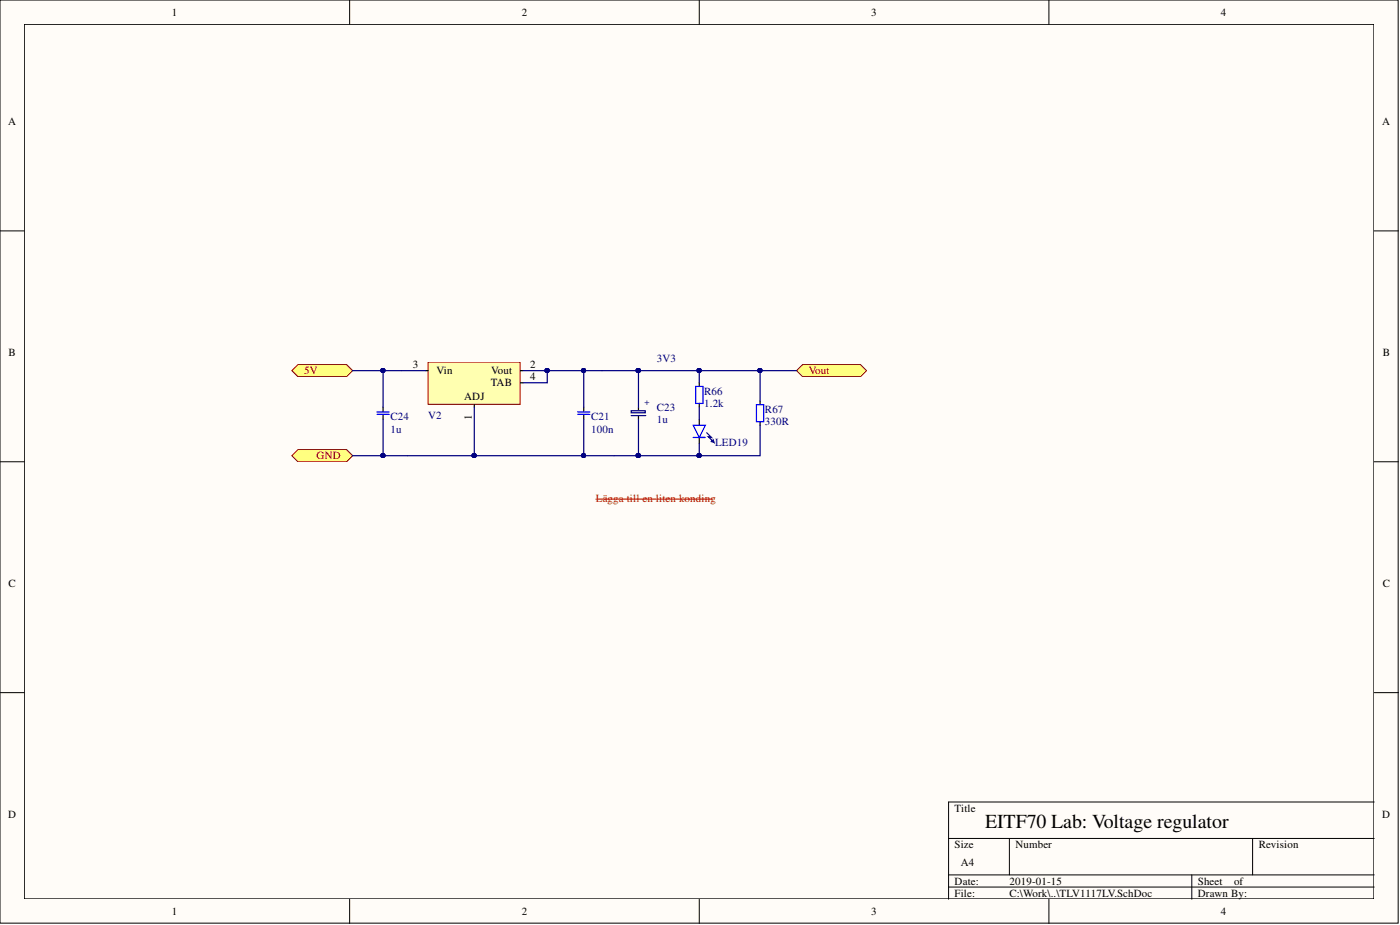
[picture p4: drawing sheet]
<svg xmlns="http://www.w3.org/2000/svg" width="292mm" height="193mm" viewBox="0 0 292 193" stroke-linecap="round" stroke-linejoin="round" font-family="sans-serif">
<path d="M0 0h291.7v192.6h-291.7z" fill="#fffcf8"/>
<path d="M0 0h291.7v192.6h-291.7z" fill="none" stroke="#000" stroke-width=".21"/>
<path d="M5.1 5.1h281.5v182.4h-281.5z" fill="#fffcf8"/>
<g fill="none" stroke="#000" stroke-width=".21">
<path d="M5.1 5.1h281.5v182.4h-281.5zM72.9 0v5.1M145.9 0v5.1M218.8 0v5.1M0 48.2h5.1M286.7 48.2h5.1M0 96.3h5.1M286.7 96.3h5.1M0 144.5h5.1M286.7 144.5h5.1M197.9 174.9h88.8M210.6 174.9v7.6"/>
<path d="M261.3 174.9v7.6M286.7 167.3h-88.8v20.3M72.9 187.6v5.1M145.9 187.6v5.1M197.9 182.5h88.8M197.9 185.1h88.8M218.8 187.6v5.1M248.7 182.5v5.1"/>
</g>
<path d="M89.3 75.5h19.2v8.8h-19.2z" fill="#ffffb0"/>
<path d="M89.3 75.5h19.2v8.8h-19.2z" fill="none" stroke="#800000" stroke-width=".21"/>
<path d="M88.8 77.3h.5M108.6 77.3h.5M108.6 79.9h.5M99 84.4v.5M133.2 84.9v.7M133.2 86.8v.7" fill="none" stroke="#000" stroke-width=".25"/>
<path d="M131.7 85.7h2.9v.4h-2.9z" fill="#fff"/>
<path d="M131.7 85.7h2.9v.4h-2.9z" fill="none" stroke="#000080" stroke-width=".25"/>
<path d="M131.7 86.7h3M147.4 90.3l1 1-.6-.2 1.1 1.2-.1-.5-.4 .3 .5 .2" fill="none" stroke="#11037f" stroke-width=".25"/>
<path d="M145.9 79.9v.7M145.9 84.2v.7M145.9 87.5v1.2M145.9 91.3v1.2" fill="none" stroke="#000" stroke-width=".25"/>
<path d="M144.6 91.3h2.6h-1.3l-1.3-2.6h2.6l-1.3 2.6M145.1 80.6h1.6v3.6h-1.6z" fill="none" stroke="#00f" stroke-width=".25"/>
<path d="M60.9 77.3l1.3-1.2h10.1l1.3 1.2-1.3 1.3h-10.1z" fill-rule="evenodd" fill="#ffff80"/>
<path d="M60.9 77.3l1.3-1.2h10.1l1.3 1.2-1.3 1.3h-10.1z" fill="none" stroke="#800000" stroke-width=".21"/>
<path d="M166.2 77.3l1.3-1.2h12l1.3 1.2-1.3 1.3h-12z" fill-rule="evenodd" fill="#ffff80"/>
<path d="M166.2 77.3l1.3-1.2h12l1.3 1.2-1.3 1.3h-12z" fill="none" stroke="#800000" stroke-width=".21"/>
<path d="M79.9 84.9v1M79.9 86.5v1M158.6 83.7v.7M158.6 88v.7" fill="none" stroke="#000" stroke-width=".25"/>
<path d="M78.7 85.9h2.5M78.7 86.4h2.5M157.8 84.4h1.5v3.6h-1.5z" fill="none" stroke="#00f" stroke-width=".25"/>
<path d="M60.9 95.1l1.3-1.3h10.1l1.3 1.3-1.3 1.2h-10.1z" fill-rule="evenodd" fill="#ffff80"/>
<path d="M60.9 95.1l1.3-1.3h10.1l1.3 1.3-1.3 1.2h-10.1z" fill="none" stroke="#800000" stroke-width=".21"/>
<path d="M124.3 104.1h24.3" fill="none" stroke="#f00" stroke-width=".21"/>
<path d="M73.6 77.3h6.3" fill="none" stroke="#000080" stroke-width=".25"/>
<circle cx="79.9" cy="77.3" r=".47" fill="#000080"/>
<circle cx="79.9" cy="77.3" r=".47" fill="none" stroke="#000080" stroke-width=".21"/>
<path d="M88.8 77.3h-8.9v7.6" fill="none" stroke="#000080" stroke-width=".25"/>
<circle cx="79.9" cy="77.3" r=".47" fill="#000080"/>
<circle cx="79.9" cy="77.3" r=".47" fill="none" stroke="#000080" stroke-width=".21"/>
<path d="M73.6 95.1h6.3" fill="none" stroke="#000080" stroke-width=".25"/>
<circle cx="79.9" cy="95" r=".47" fill="#000080"/>
<circle cx="79.9" cy="95" r=".47" fill="none" stroke="#000080" stroke-width=".21"/>
<path d="M99 84.9v10.2h-14" fill="none" stroke="#000080" stroke-width=".25"/>
<circle cx="98.9" cy="95" r=".47" fill="#000080"/>
<circle cx="98.9" cy="95" r=".47" fill="none" stroke="#000080" stroke-width=".21"/>
<path d="M79.9 87.5v7.6h5.1" fill="none" stroke="#000080" stroke-width=".25"/>
<circle cx="79.9" cy="95" r=".47" fill="#000080"/>
<circle cx="79.9" cy="95" r=".47" fill="none" stroke="#000080" stroke-width=".21"/>
<path d="M114.2 77.3v2.6h-5.1" fill="none" stroke="#000080" stroke-width=".25"/>
<circle cx="114.1" cy="77.3" r=".47" fill="#000080"/>
<circle cx="114.1" cy="77.3" r=".47" fill="none" stroke="#000080" stroke-width=".21"/>
<path d="M133.2 77.3h12.7v2.6" fill="none" stroke="#000080" stroke-width=".25"/>
<circle cx="133.2" cy="77.3" r=".47" fill="#000080"/>
<circle cx="133.2" cy="77.3" r=".47" fill="none" stroke="#000080" stroke-width=".21"/>
<circle cx="145.9" cy="77.3" r=".47" fill="#000080"/>
<circle cx="145.9" cy="77.3" r=".47" fill="none" stroke="#000080" stroke-width=".21"/>
<path d="M145.9 92.5v2.6h-12.7M145.9 84.9v2.6" fill="none" stroke="#000080" stroke-width=".25"/>
<circle cx="133.2" cy="95" r=".47" fill="#000080"/>
<circle cx="133.2" cy="95" r=".47" fill="none" stroke="#000080" stroke-width=".21"/>
<circle cx="145.9" cy="95" r=".47" fill="#000080"/>
<circle cx="145.9" cy="95" r=".47" fill="none" stroke="#000080" stroke-width=".21"/>
<path d="M145.9 77.3h12.7v6.4" fill="none" stroke="#000080" stroke-width=".25"/>
<circle cx="145.9" cy="77.3" r=".47" fill="#000080"/>
<circle cx="145.9" cy="77.3" r=".47" fill="none" stroke="#000080" stroke-width=".21"/>
<circle cx="158.5" cy="77.3" r=".47" fill="#000080"/>
<circle cx="158.5" cy="77.3" r=".47" fill="none" stroke="#000080" stroke-width=".21"/>
<path d="M158.6 88.7v6.4h-12.7" fill="none" stroke="#000080" stroke-width=".25"/>
<circle cx="145.9" cy="95" r=".47" fill="#000080"/>
<circle cx="145.9" cy="95" r=".47" fill="none" stroke="#000080" stroke-width=".21"/>
<path d="M158.6 77.3h7.6" fill="none" stroke="#000080" stroke-width=".25"/>
<circle cx="158.5" cy="77.3" r=".47" fill="#000080"/>
<circle cx="158.5" cy="77.3" r=".47" fill="none" stroke="#000080" stroke-width=".21"/>
<path d="M121.8 84.9v1M121.8 86.5v1" fill="none" stroke="#000" stroke-width=".25"/>
<path d="M120.5 85.9h2.6M120.5 86.4h2.6" fill="none" stroke="#00f" stroke-width=".25"/>
<path d="M109.1 77.3h12.7" fill="none" stroke="#000080" stroke-width=".25"/>
<circle cx="114.1" cy="77.3" r=".47" fill="#000080"/>
<circle cx="114.1" cy="77.3" r=".47" fill="none" stroke="#000080" stroke-width=".21"/>
<circle cx="121.8" cy="77.3" r=".47" fill="#000080"/>
<circle cx="121.8" cy="77.3" r=".47" fill="none" stroke="#000080" stroke-width=".21"/>
<path d="M133.2 77.3v7.6" fill="none" stroke="#000080" stroke-width=".25"/>
<circle cx="133.2" cy="77.3" r=".47" fill="#000080"/>
<circle cx="133.2" cy="77.3" r=".47" fill="none" stroke="#000080" stroke-width=".21"/>
<path d="M125.6 77.3h7.6" fill="none" stroke="#000080" stroke-width=".25"/>
<circle cx="133.2" cy="77.3" r=".47" fill="#000080"/>
<circle cx="133.2" cy="77.3" r=".47" fill="none" stroke="#000080" stroke-width=".21"/>
<path d="M125.6 77.3h-3.8v7.6" fill="none" stroke="#000080" stroke-width=".25"/>
<circle cx="121.8" cy="77.3" r=".47" fill="#000080"/>
<circle cx="121.8" cy="77.3" r=".47" fill="none" stroke="#000080" stroke-width=".21"/>
<path d="M99 95.1h22.8" fill="none" stroke="#000080" stroke-width=".25"/>
<circle cx="98.9" cy="95" r=".47" fill="#000080"/>
<circle cx="98.9" cy="95" r=".47" fill="none" stroke="#000080" stroke-width=".21"/>
<circle cx="121.8" cy="95" r=".47" fill="#000080"/>
<circle cx="121.8" cy="95" r=".47" fill="none" stroke="#000080" stroke-width=".21"/>
<path d="M133.2 87.5v7.6" fill="none" stroke="#000080" stroke-width=".25"/>
<circle cx="133.2" cy="95" r=".47" fill="#000080"/>
<circle cx="133.2" cy="95" r=".47" fill="none" stroke="#000080" stroke-width=".21"/>
<path d="M128.1 95.1h5.1" fill="none" stroke="#000080" stroke-width=".25"/>
<circle cx="133.2" cy="95" r=".47" fill="#000080"/>
<circle cx="133.2" cy="95" r=".47" fill="none" stroke="#000080" stroke-width=".21"/>
<path d="M121.8 87.5v7.6h6.3" fill="none" stroke="#000080" stroke-width=".25"/>
<circle cx="121.8" cy="95" r=".47" fill="#000080"/>
<circle cx="121.8" cy="95" r=".47" fill="none" stroke="#000080" stroke-width=".21"/>
<text font-size="4.1" x="205.5" y="172.7">EITF70 Lab: Voltage regulator</text>
<g font-size="2.3">
<text x="35.9" y="3.3">1</text>
<text x="108.9" y="3.3">2</text>
<text x="181.8" y="3.3">3</text>
<text x="254.8" y="3.3">4</text>
<text x="1.7" y="26.1">A</text>
<text x="288.4" y="26.1">A</text>
<text x="1.8" y="74.3">B</text>
<text x="86.1" y="76.8">3</text>
<text x="110.6" y="76.8">2</text>
<text x="288.5" y="74.3">B</text>
<text x="91.1" y="78.1">Vin</text>
<text x="96.8" y="83.4">ADJ</text>
<text x="102.4" y="80.6">TAB</text>
<text x="102.5" y="78.1">Vout</text>
<text x="110.6" y="79.3">4</text>
<text x="98.4" y="87.6" transform="rotate(-90 98.4 87.6)">1</text>
<text x="1.8" y="122.4">C</text>
<text x="288.5" y="122.4">C</text>
<text x="1.7" y="170.6">D</text>
<text x="199.2" y="169.3">Title</text>
<text x="288.4" y="170.6">D</text>
<text x="199.2" y="176.9">Size</text>
<text x="211.9" y="176.9">Number</text>
<text x="262.6" y="176.9">Revision</text>
<text x="199.2" y="184.5">Date:</text>
<text x="200.5" y="180.7">A4</text>
<text x="210.6" y="184.5">2019-01-15</text>
<text x="249.9" y="184.5">Sheet</text>
<text x="257.5" y="184.5">of</text>
<text x="35.9" y="190.9">1</text>
<text x="108.9" y="190.9">2</text>
<text x="181.8" y="190.9">3</text>
<text x="199.2" y="187.1">File:</text>
<text x="210.6" y="187.1">C:\Work\..\TLV1117LV.SchDoc</text>
<text x="249.9" y="187.1">Drawn By:</text>
<text x="254.8" y="190.9">4</text>
</g>
<g font-size="2.3" fill="#000080">
<text x="137" y="75.5">3V3</text>
<text x="146.9" y="82.4">R66</text>
<text x="81.4" y="87.7">C24</text>
<text x="89.3" y="87.5">V2</text>
<text x="123.3" y="87.7">C21</text>
<text x="137" y="85.7">C23</text>
<text x="137" y="88.2">1u</text>
<text x="146.9" y="84.9">1.2k</text>
<text x="159.6" y="88.7">330R</text>
<text x="159.6" y="86.2">R67</text>
<text x="81.4" y="90.2">1u</text>
<text x="123.3" y="90.2">100n</text>
<text x="149.2" y="93">LED19</text>
</g>
<g font-size="2.3" fill="#800000">
<text x="63.4" y="78.1">5V</text>
<text x="168.7" y="78.1">Vout</text>
<text x="66.1" y="95.8">GND</text>
</g>
<text font-size="2.3" fill="#f00" x="124.3" y="104.7">Lägga till en liten konding</text>
<text font-size="1.9" fill="#000080" x="134.5" y="84.5">+</text>
</svg>
